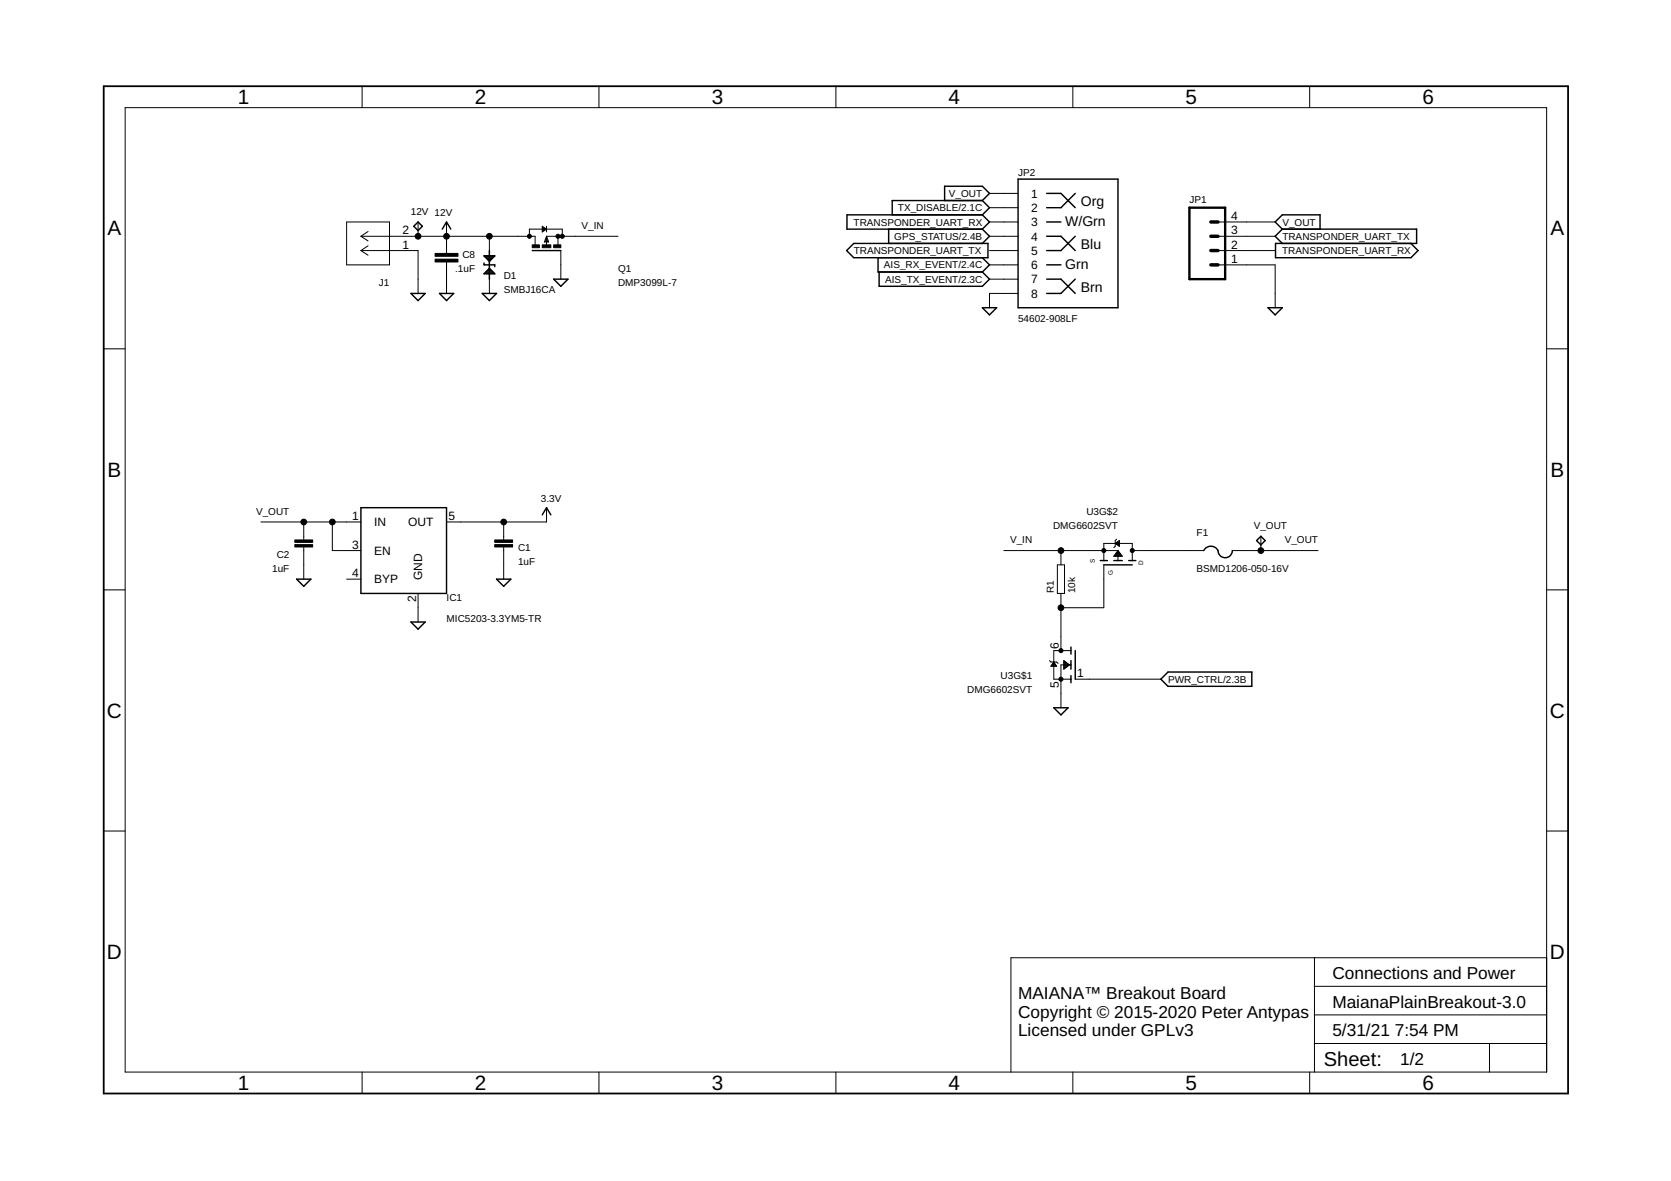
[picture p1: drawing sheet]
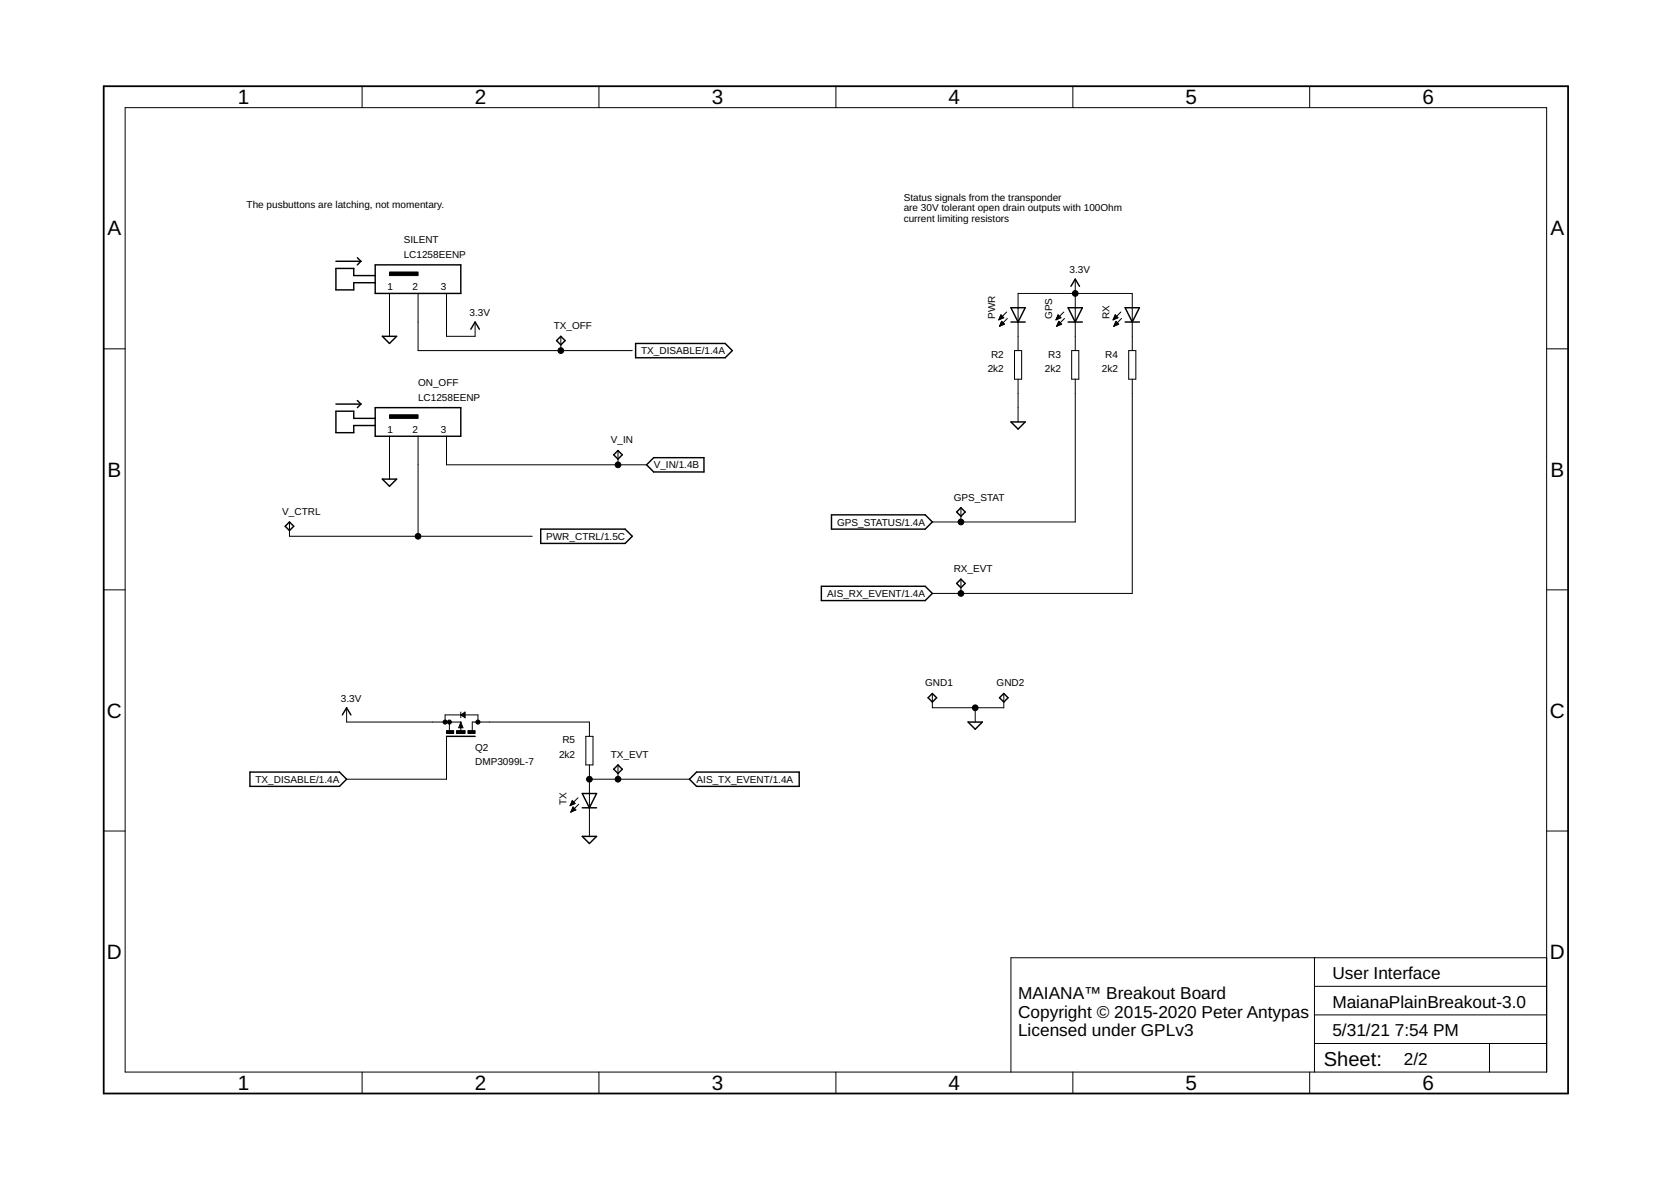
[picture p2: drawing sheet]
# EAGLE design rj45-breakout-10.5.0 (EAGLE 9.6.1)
Assembly variants: NO_NMEA

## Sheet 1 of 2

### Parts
12V  TPTP20R  [TP20R]
C1  1uF  CAPACITOR0603  [0603]
C2  1uF  CAPACITOR0603  [0603]
C8  .1uF  CAP0603-CAP  [0603-CAP]
D1  SMBJ16CA  DIODE-TVS-BIDIRSMB  [SMB-BIDIR]
F1  BSMD1206-050-16V  PTCFUSE-1206  [R1206]
IC1  MIC5203-3.3YM5-TR  MIC5219XX  [SOT23-5]
J1  OSTVN02A150  [CONN_OSTVN02A150_OST]
JP1  M04PTH  [1X04]
JP2  54602-908LF  RJ45-8PTH  [RJ45-8]
Q1  DMP3099L-7  BSS84  [SOT23]
R1  10k  RESISTOR0603  [0603]
U3  DMG6602SVT  [SOT23-6]
V_OUT  TPTP20R  [TP20R]

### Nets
3.3V: C1.P$1 IC1.5(OUT) ; also sheet 2
12V: 12V.TP C8.1 D1.A J1.2 Q1.3(D)
AIS_RX_EVENT: JP2.6 ; also sheet 2
AIS_TX_EVENT: JP2.7 ; also sheet 2
GND: C1.P$2 C2.P$2 C8.2 D1.C IC1.2(GND) J1.1 JP1.1 JP2.8 Q1.1(G) U3.5(S) ; also sheet 2
GPS_STATUS: JP2.4 ; also sheet 2
N$8: R1.P$1 U3.3(G) U3.6(D)
N$10: F1.1 U3.4(D)
PWR_CTRL: U3.1(G) ; also sheet 2
TRANSPONDER_UART_RX: JP1.2 JP2.3
TRANSPONDER_UART_TX: JP1.3 JP2.5
TX_DISABLE: JP2.2 ; also sheet 2
V_IN: Q1.2(S) R1.P$2 U3.2(S) ; also sheet 2
V_OUT: C2.P$1 F1.2 IC1.1(IN) IC1.3(EN) JP1.4 JP2.1 V_OUT.TP
Unconnected: IC1.4(BYP)

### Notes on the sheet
- Connections and Power
- MAIANA™ AIS Transponder
  Copyright © 2015-2020 Peter Antypas
  Licensed under GPLv3

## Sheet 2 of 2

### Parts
GND1  TPTP20R  [TP20R]
GND2  TPTP20R  [TP20R]
GPS  LEDCHIPLED_1206  [CHIPLED_1206]
GPS_STAT  TPTP20R  [TP20R]
ON_OFF  LC1258EENP  LC1258XXNP  [LC1258XXNP]
PWR  LEDCHIPLED_1206  [CHIPLED_1206]
Q2  DMP3099L-7  BSS84  [SOT23]
R2  2k2  RESISTOR0603  [0603]
R3  2k2  RESISTOR0603  [0603]
R4  2k2  RESISTOR0603  [0603]
R5  2k2  RESISTOR0603  [0603]
RX  LEDCHIPLED_1206  [CHIPLED_1206]
RX_EVT  TPTP20R  [TP20R]
SILENT  LC1258EENP  LC1258XXNP  [LC1258XXNP]
TX  LEDCHIPLED_1206  [CHIPLED_1206]
TX_EVT  TPTP20R  [TP20R]
TX_OFF  TPTP20R  [TP20R]
V_CTRL  TPTP20R  [TP20R]
V_IN  TPTP20R  [TP20R]

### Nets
3.3V: GPS.A PWR.A Q2.2(S) RX.A SILENT.P$3 ; also sheet 1
AIS_RX_EVENT: R4.P$2 RX_EVT.TP ; also sheet 1
AIS_TX_EVENT: R5.P$2 TX.A TX_EVT.TP ; also sheet 1
GND: GND1.TP GND2.TP ON_OFF.P$1 R2.P$2 SILENT.P$1 TX.C ; also sheet 1
GPS_STATUS: GPS_STAT.TP R3.P$2 ; also sheet 1
N$2: PWR.C R2.P$1
N$3: GPS.C R3.P$1
N$4: R4.P$1 RX.C
N$6: Q2.3(D) R5.P$1
PWR_CTRL: ON_OFF.P$2 V_CTRL.TP ; also sheet 1
TX_DISABLE: Q2.1(G) SILENT.P$2 TX_OFF.TP ; also sheet 1
V_IN: ON_OFF.P$3 V_IN.TP ; also sheet 1

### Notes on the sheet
- The pusbuttons are latching, not momentary.
- Status signals from the transponder
  are 30V tolerant open drain outputs with 100Ohm 
  current limiting resistors
- User Interface
- MAIANA™ AIS Transponder
  Copyright © 2015-2020 Peter Antypas
  Licensed under GPLv3

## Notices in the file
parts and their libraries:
SparkFun-Aesthetics: Licensing: Creative Commons ShareAlike 4.0 International - https://creativecommons.org/licenses/by-sa/4.0
ost-2pin-contact: COPYRIGHT: Copyright (C) 2018 Accelerated Designs. All rights reserved
